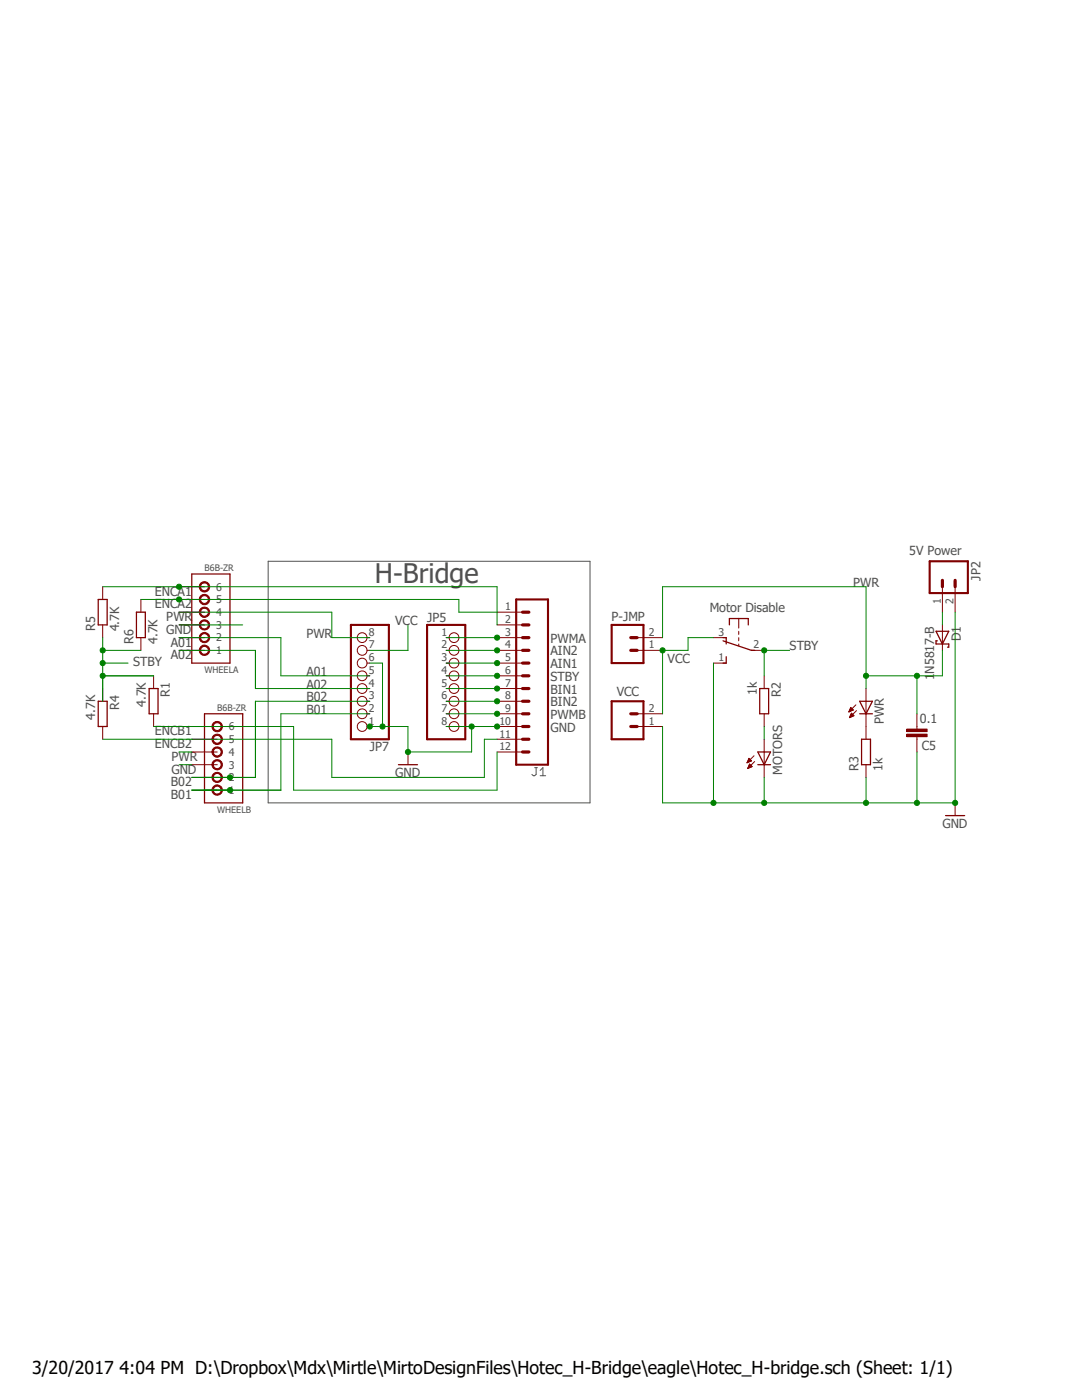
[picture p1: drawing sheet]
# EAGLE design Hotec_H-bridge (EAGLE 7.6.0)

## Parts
C5  0.1  CAPEZ  [CAP-PTH-SMALLEZ]
D1  1N5817-B  [DO41-7.6]
J1  CONN_12  [1X12]
JP2  M023.5MM  [SCREWTERMINAL-3.5MM-2]
JP5  PINHD-1X8CLEANBIG  [1X08-CLEANBIG]
JP7  PINHD-1X8CLEANBIG  [1X08-CLEANBIG]
MOTORS  LED3MM  [LED3MM]
P-JMP  M02PTH  [1X02]
PWR  LED3MM  [LED3MM]
R1  4.7K  R-EU_0204/7  [0204/7]
R2  1k  R-EU_0204/7  [0204/7]
R3  1k  R-EU_0204/7  [0204/7]
R4  4.7K  R-EU_0204/7  [0204/7]
R5  4.7K  R-EU_0204/7  [0204/7]
R6  4.7K  R-EU_0204/7  [0204/7]
SW1  OS102011MA1Q  [OS102011MA1Q]
VCC  M02PTH  [1X02]
WHEELA  B6B-ZR  [B6B-ZR]
WHEELB  B6B-ZR  [B6B-ZR]

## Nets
A01: JP7.5 WHEELA.2
A02: JP7.4 WHEELA.1
AIN1: J1.5 JP5.3
AIN2: J1.4 JP5.2
B01: JP7.2 WHEELB.1
B02: JP7.3 WHEELB.2
BIN1: J1.7 JP5.5
BIN2: J1.8 JP5.6
ENCA1: J1.2 R5.2 WHEELA.6
ENCA2: J1.1 R6.2 WHEELA.5
ENCB1: J1.12 R1.2 WHEELB.6
ENCB2: J1.11 R4.2 WHEELB.5
GND: C5.1 J1.10 JP2.2 JP5.8 JP7.1 JP7.6 MOTORS.K(C) R3.1 SW1.1(S) VCC.1 WHEELA.3 WHEELB.3
N$3: PWR.K(C) R3.2
N$8: MOTORS.A R2.2
N$17: D1.A JP2.1
PWMA: J1.3 JP5.1
PWMB: J1.9 JP5.7
PWR: C5.2 D1.C JP7.8 P-JMP.2 PWR.A WHEELA.4 WHEELB.4
STBY: J1.6 JP5.4 R1.1 R2.1 R4.1 R5.1 R6.1 SW1.2(P)
VCC: JP7.7 P-JMP.1 SW1.3(O) VCC.2
Unconnected: SW1.MT1(MT) SW1.MT2(MT)

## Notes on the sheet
- 5V Power
- H-Bridge
- Motor Disable

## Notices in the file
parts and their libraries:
SparkFun-Passives: Licensing: CC v3.0 Share-Alike You are welcome to use this library for commercial purposes.
